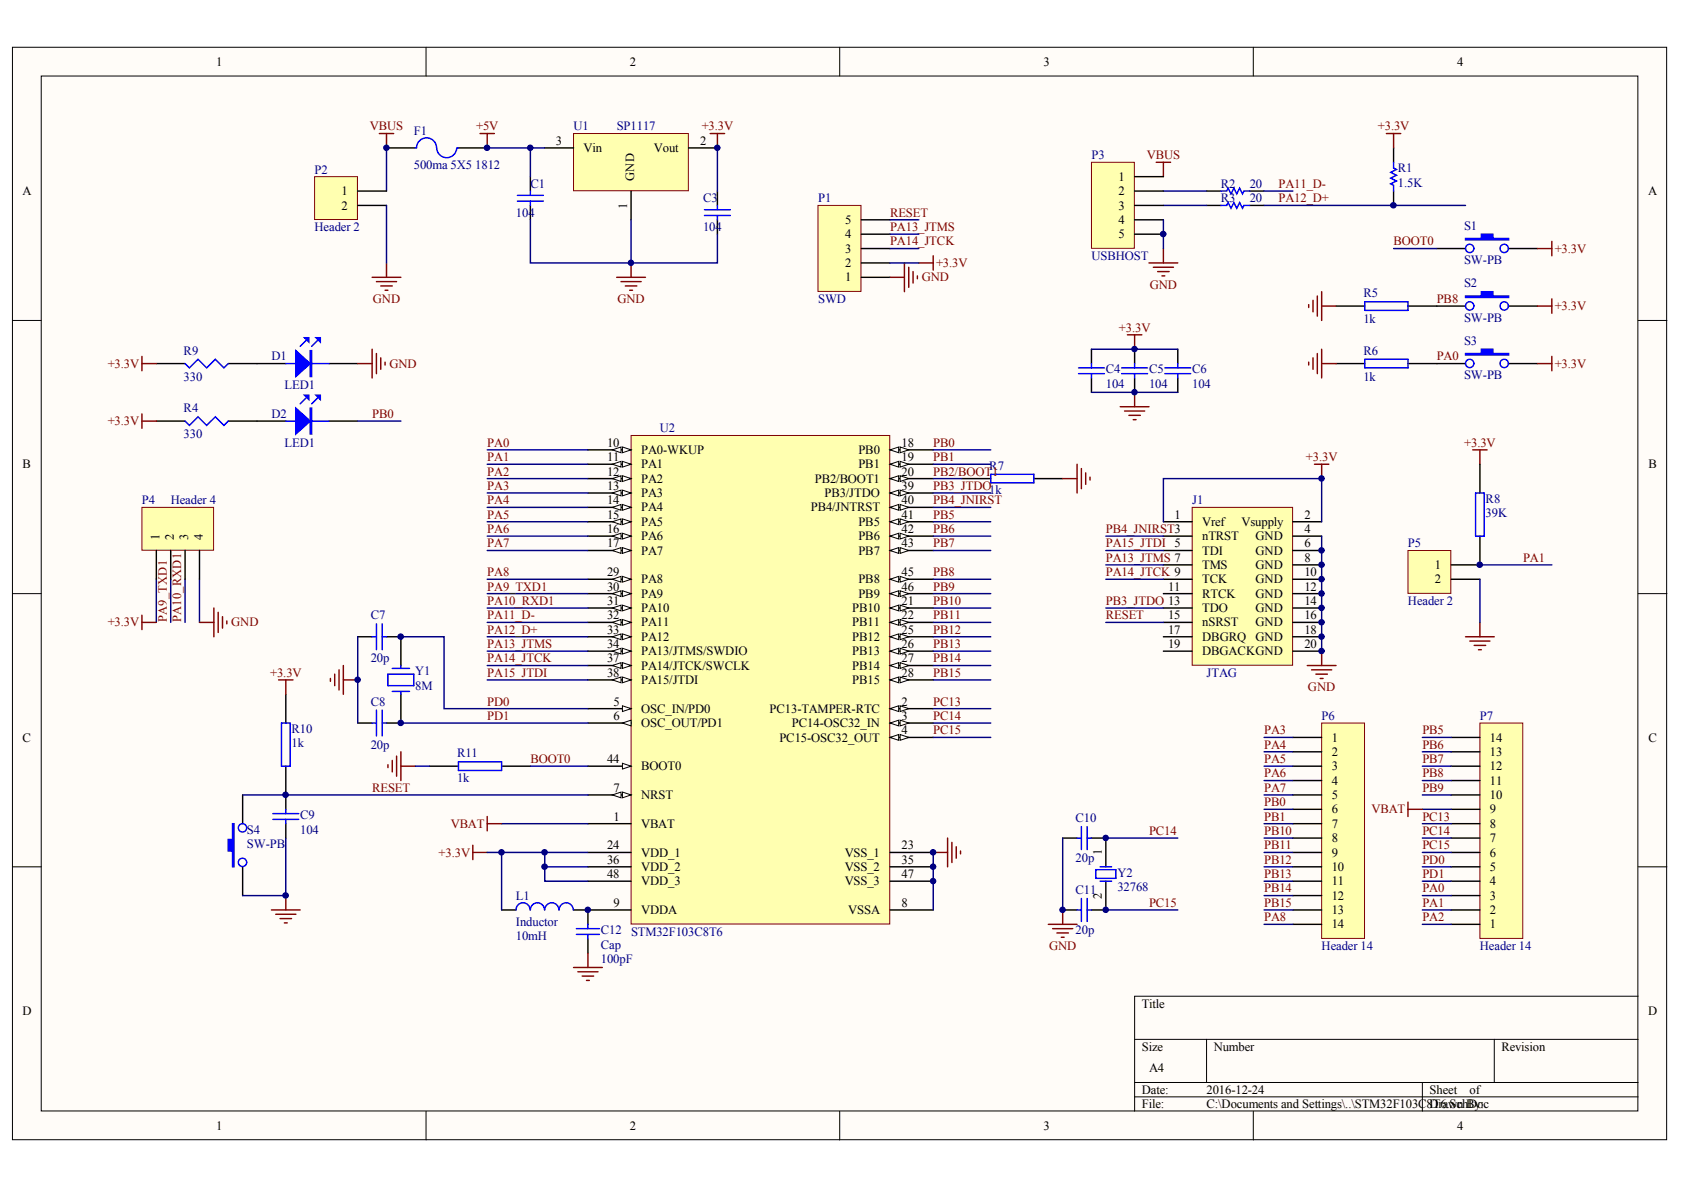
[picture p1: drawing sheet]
# Altium schematic sheet STM32F103C8T6.SchDoc
size A4; SheetNumber: 0; SheetTotal: 0

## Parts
C1  104  [0805C1]
C3  104  [0805C1]
C4  104  [0805C1]
C5  104  [0805C1]
C6  104  [0805C1]
C7  20p  [0805C1]
C8  20p  [0805C1]
C9  104  [0805C1]
C10  value 20p  [0805C1]  (hidden comment: Cap)
C11  value 20p  [0805C1]  (hidden comment: Cap)
C12  Cap  value 100pF  [0805C1]
D1  LED1  [0805LED]
D2  LED1  [0805LED]
F1  500ma 5X5 1812  [1812R]
J1  JTAG  [HDR2X10]
L1  Inductor  value 10mH  [0805R1]
P1  SWD  [HDR1X5]
P2  Header 2  [5VINPUT]
P3  USBHOST  [USB_mini]
P4  Header 4  [HDR1X4]
P5  Header 2  [HDR1X2]
P6  Header 14  [HDR1X14]
P7  Header 14  [HDR1X14]
R1  value 1.5K  [0805R1]  (hidden comment: Res Semi)
R2  value 20  [0805R1]  (hidden comment: Res Semi)
R3  value 20  [0805R1]  (hidden comment: Res Semi)
R4  330  [0805R1]
R5  1k  [0805R1]
R6  1k  [0805R1]
R7  1k  [0805R1]
R8  39K  [0805R1]
R9  330  [0805R1]
R10  1k  [0805R1]
R11  1k  [0805R1]
S1  SW-PB  [KEY_5*5*X]
S2  SW-PB  [KEY_5*5*X]
S3  SW-PB  [KEY_5*5*X]
S4  SW-PB  [KEY_5*5*X]
U1  SP1117  [SOT-223]
U2  STM32F103C8T6  [LQFP48_M]
Y1  8M  [XTAL_smd1]
Y2  32768  [XTAL_32768_HH]

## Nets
+3.3V: C3.1 C4.2 C5.2 C6.2 J1.1(Vref) J1.2(Vsupply) L1.1 P1.2 P4.1 R1.1 R4.2 R8.1 R9.2 R10.2 S1.2 S2.1 S3.1 U1.2(Vout) U2.24(VDD_1) U2.36(VDD_2) U2.48(VDD_3)
+5V: C1.1 F1.2 U1.3(Vin)
GND: C1.2 C3.2 C4.1 C5.1 C6.1 C7.1 C8.1 C9.1 C10.2 C11.2 C12.1 D1.2 J1.4(GND) J1.6(GND) J1.8(GND) J1.10(GND) J1.12(GND) J1.14(GND) J1.16(GND) J1.18(GND) J1.20(GND) P1.1 P2.2 P3.4 P3.5 P4.4 P5.2 R5.2 R6.2 R7.2 R11.2 S4.1 U1.1(GND) U2.8(VSSA) U2.23(VSS_1) U2.35(VSS_2) U2.47(VSS_3)
VBAT: P7.9 U2.1(VBAT)
VBUS: F1.1 P2.1 P3.1
BOOT0: R11.1 S1.1 U2.44(BOOT0)
PA0: P7.3 R6.1 S3.2 U2.10(PA0-WKUP)
PA1: P5.1 P7.2 R8.2 U2.11(PA1)
PA2: P7.1 U2.12(PA2)
PA3: P6.1 U2.13(PA3)
PA4: P6.2 U2.14(PA4)
PA5: P6.3 U2.15(PA5)
PA6: P6.4 U2.16(PA6)
PA7: P6.5 U2.17(PA7)
PA8: P6.14 U2.29(PA8)
PA9_TXD1: P4.2 U2.30(PA9)
PA10_RXD1: P4.3 U2.31(PA10)
PA11_D-: R2.2 U2.32(PA11)
PA12_D+: R1.2 R3.2 U2.33(PA12)
PA13_JTMS: J1.7(TMS) P1.4 U2.34(PA13/JTMS/SWDIO)
PA14_JTCK: J1.9(TCK) P1.3 U2.37(PA14/JTCK/SWCLK)
PA15_JTDI: J1.5(TDI) U2.38(PA15/JTDI)
PB0: D2.2 P6.6 U2.18(PB0)
PB1: P6.7 U2.19(PB1)
PB2/BOOT1: R7.1 U2.20(PB2/BOOT1)
PB3_JTDO: J1.13(TDO) U2.39(PB3/JTDO)
PB4_JNIRST: J1.3(nTRST) U2.40(PB4/JNTRST)
PB5: P7.14 U2.41(PB5)
PB6: P7.13 U2.42(PB6)
PB7: P7.12 U2.43(PB7)
PB8: P7.11 R5.1 S2.2 U2.45(PB8)
PB9: P7.10 U2.46(PB9)
PB10: P6.8 U2.21(PB10)
PB11: P6.9 U2.22(PB11)
PB12: P6.10 U2.25(PB12)
PB13: P6.11 U2.26(PB13)
PB14: P6.12 U2.27(PB14)
PB15: P6.13 U2.28(PB15)
PC13: P7.8 U2.2(PC13-TAMPER-RTC)
PC14: C10.1 P7.7 U2.3(PC14-OSC32_IN) Y2.1(OSC1)
PC15: C11.1 P7.6 U2.4(PC15-OSC32_OUT) Y2.2(OSC2)
PD0: C7.2 P7.5 U2.5(OSC_IN/PD0) Y1.1
PD1: C8.2 P7.4 U2.6(OSC_OUT/PD1) Y1.2
RESET: C9.2 J1.15(nSRST) P1.5 R10.1 S4.2 U2.7(NRST)
NetC12_2: C12.2 L1.2 U2.9(VDDA)
NetD1_1: D1.1 R9.1
NetD2_1: D2.1 R4.1
NetP3_2: P3.2 R2.1
NetP3_3: P3.3 R3.1

Not connected (* = marked no-connect by the designer): J1 11(RTCK) 17(DBGRQ) 19(DBGACK)
